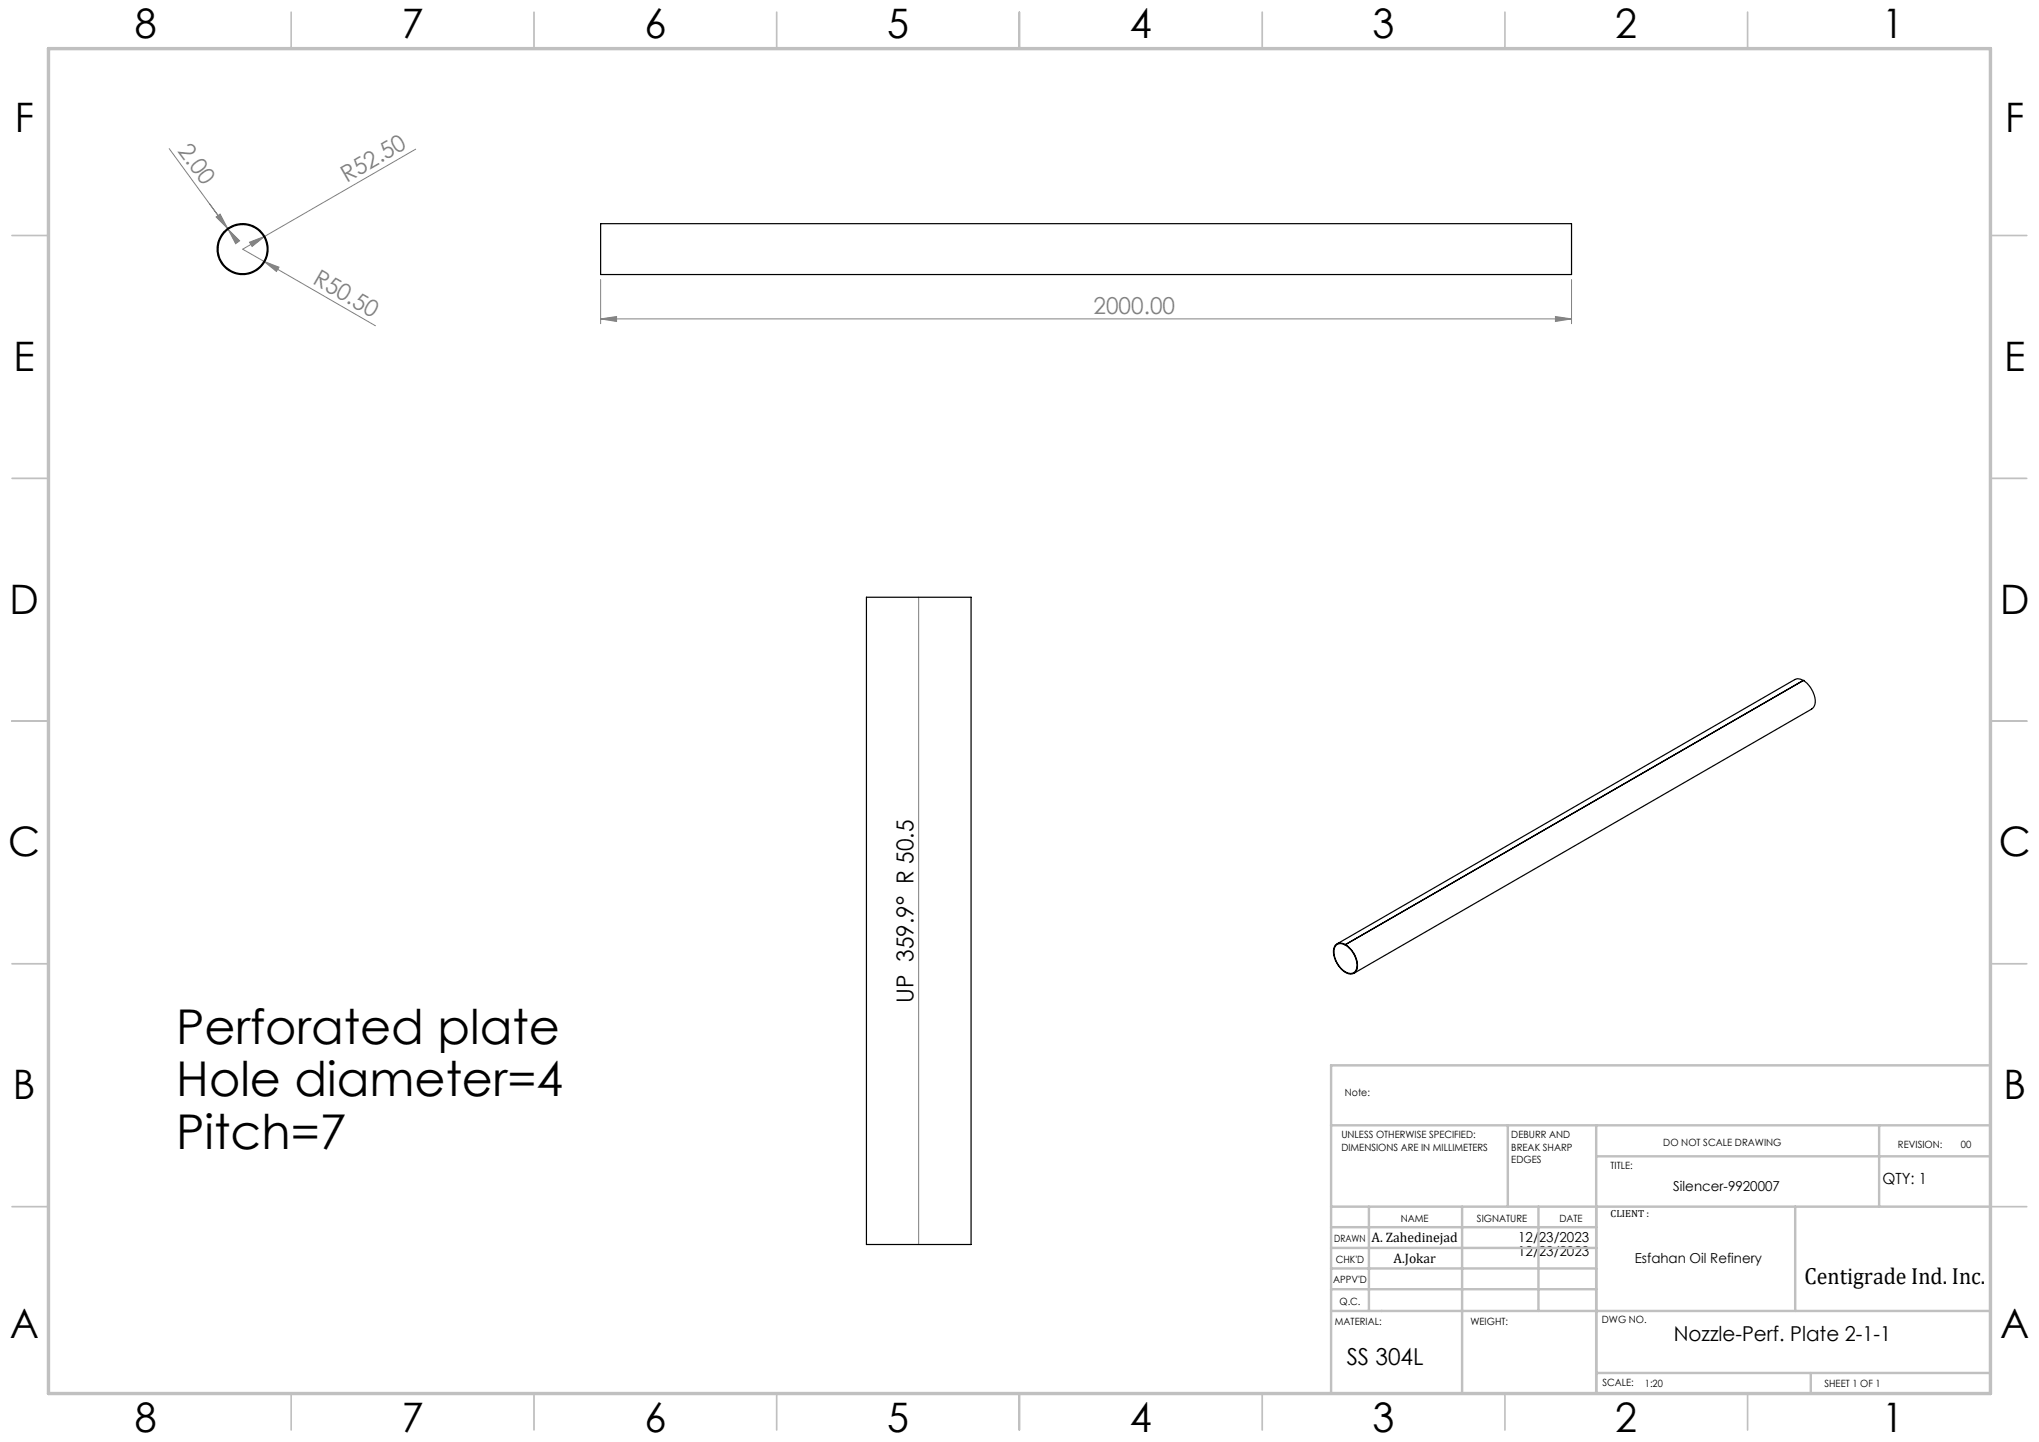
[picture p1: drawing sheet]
<svg xmlns="http://www.w3.org/2000/svg" width="420mm" height="297mm" viewBox="0 0 420 297" stroke-linecap="round" stroke-linejoin="round" font-family="sans-serif">
<g fill="none" stroke="#808080" stroke-width=".21">
<path d="M34.9 30.6l12.1 16.6M85.6 30.7l-31.1 18M44.5 44.7l.8-.6 1.6 3zM46.1 47.7h.1M46.2 47.8h.1M46.9 47.1l.1 .1M47 47.2l2.4 2.4-.9 .6zM51.4 49.9l3.1-1.2-2.6 2.1zM54.4 53.8l3.1 1.2-.6 .9zM54.4 53.8l22.9 13.3M54.5 48.7l-4.5 2.6 4.4 2.5M123.7 57.6v9.1"/>
<path d="M323.7 57.6v9.1M123.7 65.7l3.3-.5v1zM123.7 65.7h200M320.4 65.2l3.3 .5-3.3 .5zM189.2 123v133.3"/>
</g>
<g fill="none" stroke="#c0c0c0" stroke-width=".35">
<path d="M60 2.5v7.5M110 2.5v7.5M160 2.5v7.5M210 2.5v7.5M260 2.5v7.5M310 2.5v7.5M360 2.5v7.5M2.5 48.5h7.5M410 48.5h7.5M2.5 98.5h7.5M410 98.5h7.5M2.5 148.5h7.5"/>
<path d="M410 148.5h7.5M2.5 198.5h7.5M410 198.5h7.5M2.5 248.5h7.5M410 248.5h7.5M60 287v7.5M110 287v7.5M160 287v7.5M210 287v7.5M260 287v7.5M310 287v7.5M360 287v7.5"/>
</g>
<g fill="none" stroke="#c0c0c0" stroke-width=".5">
<path d="M410 219.4h-135.8v67.4M274.2 231.8h135.8M310.6 231.8v16.7M328.8 231.8v55.2M328.8 238.2h81.2M387.1 231.8v16.7M274.2 248.5h135.8M274.2 257h54.6M274.2 252.8h54.6M282 248.5v21.5M301.2 248.5v38.3M316.9 248.5v21.5"/>
<path d="M369.8 248.5v21.5M274.2 265.5h54.6M274.2 261.3h54.6M274.2 270h135.8M328.8 282.8h81.2M373 282.8v4.2"/>
</g>
<path d="M10 10h400v277h-400z" fill="none" stroke="#c0c0c0" stroke-width=".7"/>
<g fill="#808080">
<path d="M51.4 49.9l3.1-1.2-2.6 2.1z"/>
<path d="M54.4 53.8l3.1 1.2-.6 .9z"/>
<path d="M44.5 44.7l.8-.6 1.6 3zM47 47.2l2.4 2.4-.9 .6z"/>
<path d="M123.7 65.7l3.3-.5v1zM320.4 65.2l3.3 .5-3.3 .5z"/>
</g>
<g fill="none" stroke="#000" stroke-width=".25">
<path d="M50 46.1v.1M123.7 46.1h200v10.4h-200zM178.5 123h21.5v133.3h-21.5zM371.4 140.2a1.65 1.65 0 0 0-1.7-.2l-94.3 54.4M371.4 140.2a5.1 5.1 0 0 1 2.4 5.1l-.6 .7-94.3 54.4M371.4 140.2h.1M371.4 140.2l-94.3 54.4M275.1 194.7a2.03 2.03 0 0 1 2.9 .5 4.7 4.7 0 0 1 1.3 4.9 1.67 1.67 0 0 1-2.5-.1 4.9 4.9 0 0 1-2-4.8zM277.1 194.6v.1a4.7 4.7 0 0 1 2.3 5 1.5 1.5 0 0 1-2.5 .3 4.8 4.8 0 0 1-1.9-4.9 1.44 1.44 0 0 1 2.1-.4M277.1 194.7h.1"/>
<circle cx="50" cy="51.3" r="5.2"/>
<circle cx="50" cy="51.3" r="5.1"/>
</g>
<g font-size="9.9">
<text x="36.3" y="214.9">Perforated plate</text>
<text x="36.3" y="225.8">Hole diameter=4</text>
<text x="36.3" y="236.7">Pitch=7</text>
</g>
<g font-size="8.4">
<text x="27.7" y="7.9">8</text>
<text x="82.7" y="7.9">7</text>
<text x="132.7" y="7.9">6</text>
<text x="182.7" y="7.9">5</text>
<text x="232.7" y="7.9">4</text>
<text x="282.7" y="7.9">3</text>
<text x="332.7" y="7.9">2</text>
<text x="387.7" y="7.9">1</text>
<text x="3" y="27.1">F</text>
<text x="413" y="27.1">F</text>
<text x="2.8" y="76.4">E</text>
<text x="412.8" y="76.4">E</text>
<text x="2" y="126.4">D</text>
<text x="412" y="126.4">D</text>
<text x="1.7" y="176.4">C</text>
<text x="411.7" y="176.4">C</text>
<text x="2.7" y="226.4">B</text>
<text x="412.7" y="226.4">B</text>
<text x="2" y="275.6">A</text>
<text x="412" y="275.6">A</text>
<text x="27.7" y="294.9">8</text>
<text x="82.7" y="294.9">7</text>
<text x="132.7" y="294.9">6</text>
<text x="182.7" y="294.9">5</text>
<text x="232.7" y="294.9">4</text>
<text x="282.7" y="294.9">3</text>
<text x="332.7" y="294.9">2</text>
<text x="387.7" y="294.9">1</text>
</g>
<g font-size="4.8" fill="#808080">
<text x="36.5" y="31" transform="rotate(54 36.5 31)">2.00</text>
<text x="71.4" y="37.7" transform="rotate(-30 71.4 37.7)">R52.50</text>
<text x="64.2" y="58.3" transform="rotate(30 64.2 58.3)">R50.50</text>
<text x="225.2" y="64.6">2000.00</text>
</g>
<g font-size="4.8">
<text x="188.2" y="206.5" transform="rotate(-90 188.2 206.5)">UP 359.9° R 50.5</text>
<text x="371.7" y="264.5">Centigrade Ind. Inc.</text>
<text x="277.4" y="281.1">SS 304L</text>
</g>
<text font-size="4.2" x="344.8" y="276.1">Nozzle-Perf. Plate 2-1-1</text>
<text font-size="3.2" x="387.7" y="243.9">QTY: 1</text>
<g font-size="2.8">
<text x="344.7" y="245.3">Silencer-9920007</text>
<text x="282.5" y="255.9">A. Zahedinejad</text>
<text x="312.7" y="255.9">12/23/2023</text>
<text x="287" y="260.1">A.Jokar</text>
<text x="312.7" y="258.7">12/23/2023</text>
<text x="336.7" y="260.1">Esfahan Oil Refinery</text>
</g>
<g font-size="2.1">
<text x="277" y="225.8">Note:</text>
<text x="276.3" y="234.5">UNLESS OTHERWISE SPECIFIED:</text>
<text x="276.3" y="237">DIMENSIONS ARE IN MILLIMETERS</text>
<text x="311.3" y="234.5">DEBURR AND</text>
<text x="311.3" y="237">BREAK SHARP</text>
<text x="311.3" y="239.5">EDGES</text>
<text x="342.6" y="235.9">DO NOT SCALE DRAWING</text>
<text x="391" y="236.5">REVISION:</text>
<text x="403.9" y="236.5">00</text>
<text x="331.8" y="240.8">TITLE:</text>
<text x="288.5" y="251.7">NAME</text>
<text x="304.2" y="251.7">SIGNATURE</text>
<text x="321.2" y="251.7">DATE</text>
<text x="331.8" y="250.7">CLIENT :</text>
<text x="274.8" y="255.8">DRAWN</text>
<text x="275.1" y="260.1">CHK'D</text>
<text x="274.6" y="264.2">APPV'D</text>
<text x="275.9" y="268.7">Q.C.</text>
<text x="275" y="273">MATERIAL:</text>
<text x="302.9" y="273">WEIGHT:</text>
<text x="330" y="272.5">DWG NO.</text>
<text x="330.1" y="285.6">SCALE:</text>
<text x="338.8" y="285.6">1:20</text>
<text x="375.8" y="285.6">SHEET 1 OF 1</text>
</g>
</svg>
